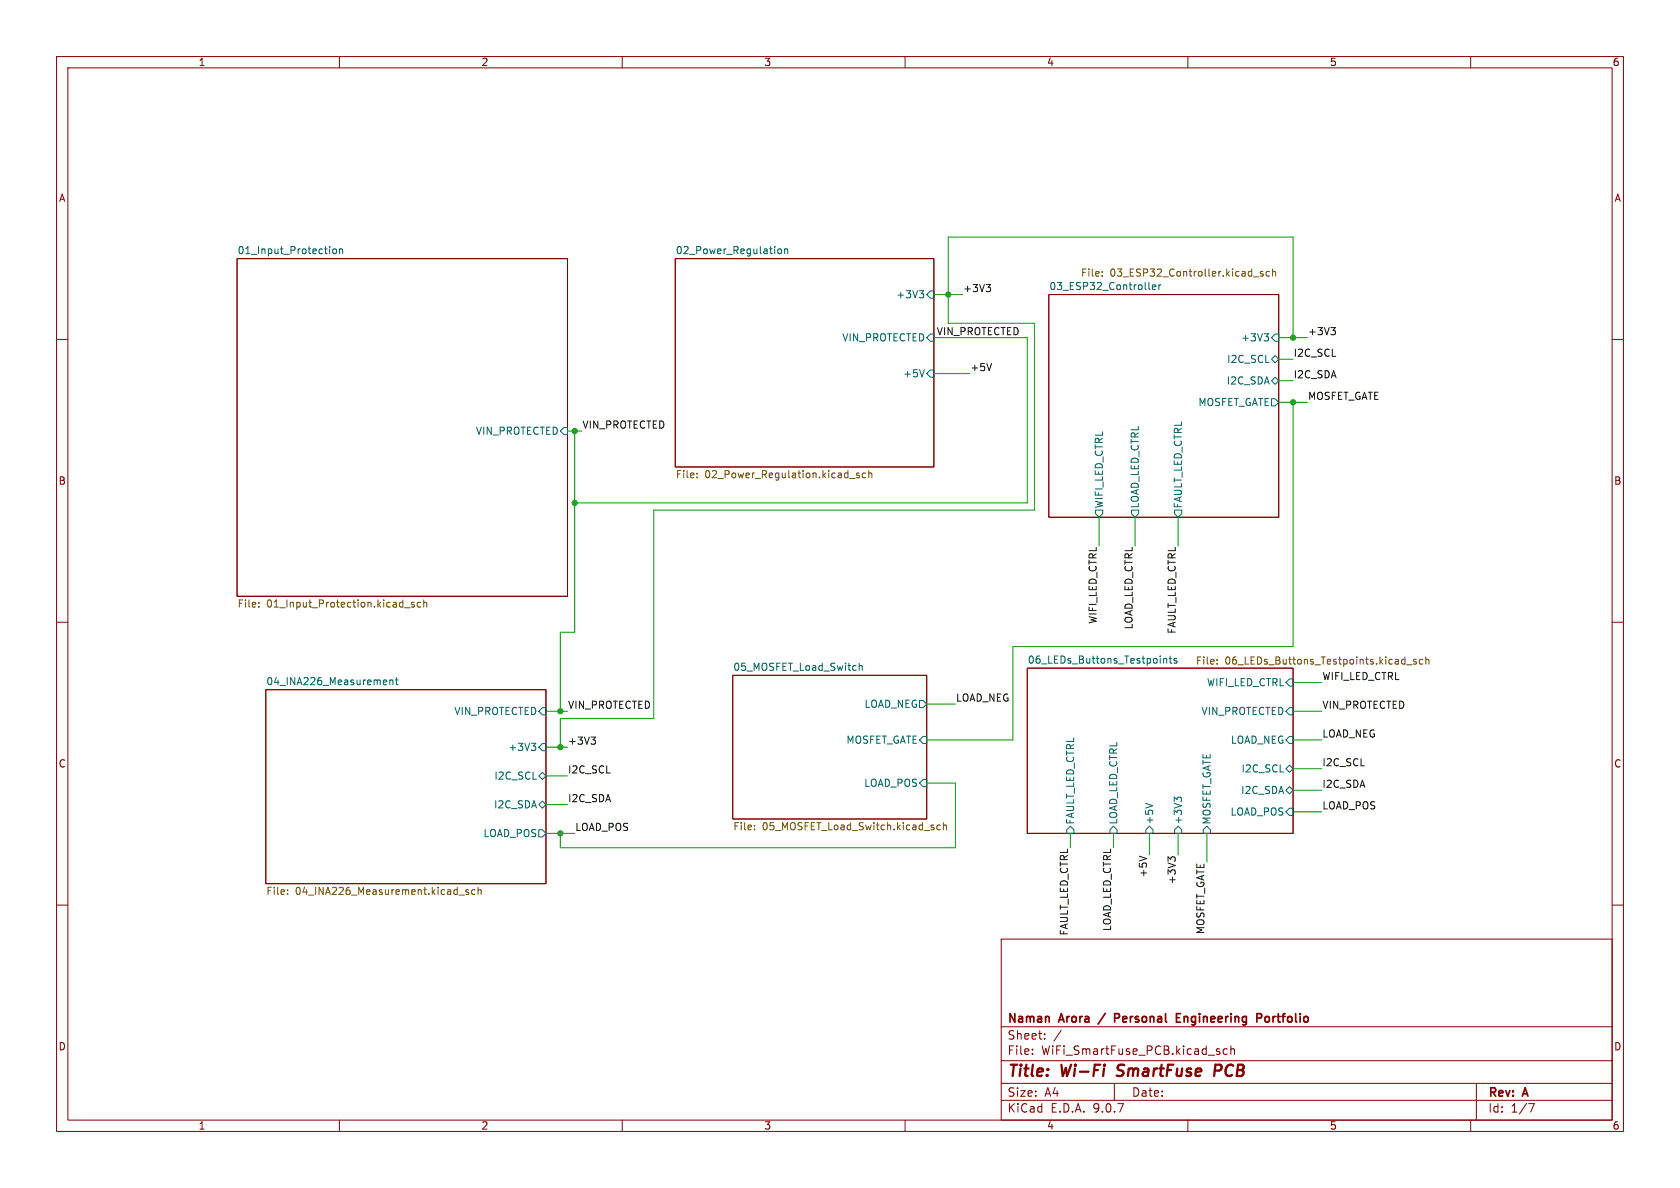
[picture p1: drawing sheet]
(kicad_sch
 (version 20250114)
 (generator "eeschema")
 (generator_version "9.0")
 (paper "A4")
 (title_block
  (title "Wi-Fi SmartFuse PCB")
  (rev "A")
  (company "Naman Arora / Personal Engineering Portfolio"))
 (lib_symbols)
 (junction
  (at 228.6 59.69)
  (diameter 0)
  (color 0 0 0 0))
 (junction
  (at 101.6 76.2)
  (diameter 0)
  (color 0 0 0 0))
 (junction
  (at 101.6 88.9)
  (diameter 0)
  (color 0 0 0 0))
 (junction
  (at 167.64 52.07)
  (diameter 0)
  (color 0 0 0 0))
 (junction
  (at 99.06 132.08)
  (diameter 0)
  (color 0 0 0 0))
 (junction
  (at 99.06 125.73)
  (diameter 0)
  (color 0 0 0 0))
 (junction
  (at 99.06 147.32)
  (diameter 0)
  (color 0 0 0 0))
 (junction
  (at 228.6 71.12)
  (diameter 0)
  (color 0 0 0 0))
 (wire
  (pts (xy 200.66 91.44) (xy 200.66 96.52))
  (stroke (width 0) (type default)))
 (wire
  (pts (xy 194.31 91.44) (xy 194.31 96.52))
  (stroke (width 0) (type default)))
 (wire
  (pts (xy 181.61 88.9) (xy 181.61 59.69))
  (stroke (width 0) (type default)))
 (wire
  (pts (xy 196.85 147.32) (xy 196.85 149.86))
  (stroke (width 0) (type default)))
 (wire
  (pts (xy 96.52 125.73) (xy 99.06 125.73))
  (stroke (width 0) (type default)))
 (wire
  (pts (xy 167.64 57.15) (xy 167.64 52.07))
  (stroke (width 0) (type default)))
 (wire
  (pts (xy 167.64 52.07) (xy 170.18 52.07))
  (stroke (width 0) (type default)))
 (wire
  (pts (xy 96.52 137.16) (xy 100.33 137.16))
  (stroke (width 0) (type default)))
 (wire
  (pts (xy 96.52 147.32) (xy 99.06 147.32))
  (stroke (width 0) (type default)))
 (wire
  (pts (xy 163.83 124.46) (xy 168.91 124.46))
  (stroke (width 0) (type default)))
 (wire
  (pts (xy 179.07 114.3) (xy 228.6 114.3))
  (stroke (width 0) (type default)))
 (wire
  (pts (xy 101.6 76.2) (xy 102.87 76.2))
  (stroke (width 0) (type default)))
 (wire
  (pts (xy 115.57 127) (xy 115.57 90.17))
  (stroke (width 0) (type default)))
 (wire
  (pts (xy 163.83 130.81) (xy 179.07 130.81))
  (stroke (width 0) (type default)))
 (wire
  (pts (xy 182.88 57.15) (xy 167.64 57.15))
  (stroke (width 0) (type default)))
 (wire
  (pts (xy 99.06 149.86) (xy 168.91 149.86))
  (stroke (width 0) (type default)))
 (wire
  (pts (xy 165.1 66.04) (xy 171.45 66.04))
  (stroke (width 0) (type default)))
 (wire
  (pts (xy 165.1 59.69) (xy 181.61 59.69))
  (stroke (width 0) (type default)))
 (wire
  (pts (xy 228.6 135.89) (xy 233.68 135.89))
  (stroke (width 0) (type default)))
 (wire
  (pts (xy 228.6 71.12) (xy 231.14 71.12))
  (stroke (width 0) (type default)))
 (wire
  (pts (xy 165.1 52.07) (xy 167.64 52.07))
  (stroke (width 0) (type default)))
 (wire
  (pts (xy 96.52 132.08) (xy 99.06 132.08))
  (stroke (width 0) (type default)))
 (wire
  (pts (xy 228.6 120.65) (xy 233.68 120.65))
  (stroke (width 0) (type default)))
 (wire
  (pts (xy 99.06 147.32) (xy 101.6 147.32))
  (stroke (width 0) (type default)))
 (wire
  (pts (xy 100.33 76.2) (xy 101.6 76.2))
  (stroke (width 0) (type default)))
 (wire
  (pts (xy 226.06 71.12) (xy 228.6 71.12))
  (stroke (width 0) (type default)))
 (wire
  (pts (xy 189.23 147.32) (xy 189.23 149.86))
  (stroke (width 0) (type default)))
 (wire
  (pts (xy 99.06 132.08) (xy 100.33 132.08))
  (stroke (width 0) (type default)))
 (wire
  (pts (xy 167.64 41.91) (xy 228.6 41.91))
  (stroke (width 0) (type default)))
 (wire
  (pts (xy 99.06 147.32) (xy 99.06 149.86))
  (stroke (width 0) (type default)))
 (wire
  (pts (xy 99.06 132.08) (xy 99.06 127))
  (stroke (width 0) (type default)))
 (wire
  (pts (xy 226.06 67.31) (xy 228.6 67.31))
  (stroke (width 0) (type default)))
 (wire
  (pts (xy 96.52 142.24) (xy 100.33 142.24))
  (stroke (width 0) (type default)))
 (wire
  (pts (xy 179.07 130.81) (xy 179.07 114.3))
  (stroke (width 0) (type default)))
 (wire
  (pts (xy 101.6 88.9) (xy 181.61 88.9))
  (stroke (width 0) (type default)))
 (wire
  (pts (xy 101.6 111.76) (xy 101.6 88.9))
  (stroke (width 0) (type default)))
 (wire
  (pts (xy 99.06 125.73) (xy 99.06 111.76))
  (stroke (width 0) (type default)))
 (wire
  (pts (xy 208.28 91.44) (xy 208.28 96.52))
  (stroke (width 0) (type default)))
 (wire
  (pts (xy 99.06 125.73) (xy 100.33 125.73))
  (stroke (width 0) (type default)))
 (wire
  (pts (xy 226.06 59.69) (xy 228.6 59.69))
  (stroke (width 0) (type default)))
 (wire
  (pts (xy 99.06 127) (xy 115.57 127))
  (stroke (width 0) (type default)))
 (wire
  (pts (xy 101.6 88.9) (xy 101.6 76.2))
  (stroke (width 0) (type default)))
 (wire
  (pts (xy 208.28 147.32) (xy 208.28 151.13))
  (stroke (width 0) (type default)))
 (wire
  (pts (xy 99.06 111.76) (xy 101.6 111.76))
  (stroke (width 0) (type default)))
 (wire
  (pts (xy 115.57 90.17) (xy 182.88 90.17))
  (stroke (width 0) (type default)))
 (wire
  (pts (xy 228.6 143.51) (xy 233.68 143.51))
  (stroke (width 0) (type default)))
 (wire
  (pts (xy 182.88 90.17) (xy 182.88 57.15))
  (stroke (width 0) (type default)))
 (wire
  (pts (xy 228.6 114.3) (xy 228.6 71.12))
  (stroke (width 0) (type default)))
 (wire
  (pts (xy 228.6 139.7) (xy 233.68 139.7))
  (stroke (width 0) (type default)))
 (wire
  (pts (xy 228.6 41.91) (xy 228.6 59.69))
  (stroke (width 0) (type default)))
 (wire
  (pts (xy 228.6 130.81) (xy 233.68 130.81))
  (stroke (width 0) (type default)))
 (wire
  (pts (xy 203.2 147.32) (xy 203.2 151.13))
  (stroke (width 0) (type default)))
 (wire
  (pts (xy 213.36 147.32) (xy 213.36 152.4))
  (stroke (width 0) (type default)))
 (wire
  (pts (xy 226.06 63.5) (xy 228.6 63.5))
  (stroke (width 0) (type default)))
 (wire
  (pts (xy 167.64 52.07) (xy 167.64 41.91))
  (stroke (width 0) (type default)))
 (wire
  (pts (xy 168.91 149.86) (xy 168.91 138.43))
  (stroke (width 0) (type default)))
 (wire
  (pts (xy 168.91 138.43) (xy 163.83 138.43))
  (stroke (width 0) (type default)))
 (wire
  (pts (xy 228.6 125.73) (xy 233.68 125.73))
  (stroke (width 0) (type default)))
 (wire
  (pts (xy 228.6 59.69) (xy 231.14 59.69))
  (stroke (width 0) (type default)))
 (label "I2C_SCL"
  (at 233.68 135.89 0)
  (effects (font (size 1.27 1.27)) (justify left bottom)))
 (label "+3V3"
  (at 170.18 52.07 0)
  (effects (font (size 1.27 1.27)) (justify left bottom)))
 (label "I2C_SCL"
  (at 100.33 137.16 0)
  (effects (font (size 1.27 1.27)) (justify left bottom)))
 (label "+5V"
  (at 203.2 151.13 270)
  (effects (font (size 1.27 1.27)) (justify right bottom)))
 (label "LOAD_LED_CTRL"
  (at 196.85 149.86 270)
  (effects (font (size 1.27 1.27)) (justify right bottom)))
 (label "MOSFET_GATE"
  (at 231.14 71.12 0)
  (effects (font (size 1.27 1.27)) (justify left bottom)))
 (label "WIFI_LED_CTRL"
  (at 233.68 120.65 0)
  (effects (font (size 1.27 1.27)) (justify left bottom)))
 (label "LOAD_NEG"
  (at 168.91 124.46 0)
  (effects (font (size 1.27 1.27)) (justify left bottom)))
 (label "VIN_PROTECTED"
  (at 180.34 59.69 180)
  (effects (font (size 1.27 1.27)) (justify right bottom)))
 (label "I2C_SDA"
  (at 233.68 139.7 0)
  (effects (font (size 1.27 1.27)) (justify left bottom)))
 (label "+3V3"
  (at 231.14 59.69 0)
  (effects (font (size 1.27 1.27)) (justify left bottom)))
 (label "LOAD_LED_CTRL"
  (at 200.66 96.52 270)
  (effects (font (size 1.27 1.27)) (justify right bottom)))
 (label "I2C_SDA"
  (at 100.33 142.24 0)
  (effects (font (size 1.27 1.27)) (justify left bottom)))
 (label "MOSFET_GATE"
  (at 213.36 152.4 270)
  (effects (font (size 1.27 1.27)) (justify right bottom)))
 (label "+3V3"
  (at 208.28 151.13 270)
  (effects (font (size 1.27 1.27)) (justify right bottom)))
 (label "I2C_SDA"
  (at 228.6 67.31 0)
  (effects (font (size 1.27 1.27)) (justify left bottom)))
 (label "+5V"
  (at 171.45 66.04 0)
  (effects (font (size 1.27 1.27)) (justify left bottom)))
 (label "VIN_PROTECTED"
  (at 100.33 125.73 0)
  (effects (font (size 1.27 1.27)) (justify left bottom)))
 (label "LOAD_NEG"
  (at 233.68 130.81 0)
  (effects (font (size 1.27 1.27)) (justify left bottom)))
 (label "LOAD_POS"
  (at 101.6 147.32 0)
  (effects (font (size 1.27 1.27)) (justify left bottom)))
 (label "VIN_PROTECTED"
  (at 233.68 125.73 0)
  (effects (font (size 1.27 1.27)) (justify left bottom)))
 (label "VIN_PROTECTED"
  (at 102.87 76.2 0)
  (effects (font (size 1.27 1.27)) (justify left bottom)))
 (label "+3V3"
  (at 100.33 132.08 0)
  (effects (font (size 1.27 1.27)) (justify left bottom)))
 (label "FAULT_LED_CTRL"
  (at 208.28 96.52 270)
  (effects (font (size 1.27 1.27)) (justify right bottom)))
 (label "WIFI_LED_CTRL"
  (at 194.31 96.52 270)
  (effects (font (size 1.27 1.27)) (justify right bottom)))
 (label "FAULT_LED_CTRL"
  (at 189.23 149.86 270)
  (effects (font (size 1.27 1.27)) (justify right bottom)))
 (label "LOAD_POS"
  (at 233.68 143.51 0)
  (effects (font (size 1.27 1.27)) (justify left bottom)))
 (label "I2C_SCL"
  (at 228.6 63.5 0)
  (effects (font (size 1.27 1.27)) (justify left bottom)))
 (sheet
  (at 181.61 118.11)
  (size 46.99 29.21)
  (exclude_from_sim no)
  (in_bom yes)
  (on_board yes)
  (dnp no)
  (stroke (width 0.1524) (type solid))
  (fill (color 0 0 0 0.0000))
  (property "Sheetname" "06_LEDs_Buttons_Testpoints" (at 181.61 117.3984 0) (effects (font (size 1.27 1.27)) (justify left bottom)))
  (property "Sheetfile" "06_LEDs_Buttons_Testpoints.kicad_sch" (at 211.328 116.078 0) (effects (font (size 1.27 1.27)) (justify left top)))
  (pin "WIFI_LED_CTRL" input (at 228.6 120.65 0) (effects (font (size 1.27 1.27)) (justify right)))
  (pin "VIN_PROTECTED" input (at 228.6 125.73 0) (effects (font (size 1.27 1.27)) (justify right)))
  (pin "LOAD_NEG" input (at 228.6 130.81 0) (effects (font (size 1.27 1.27)) (justify right)))
  (pin "I2C_SCL" bidirectional (at 228.6 135.89 0) (effects (font (size 1.27 1.27)) (justify right)))
  (pin "I2C_SDA" bidirectional (at 228.6 139.7 0) (effects (font (size 1.27 1.27)) (justify right)))
  (pin "LOAD_POS" input (at 228.6 143.51 0) (effects (font (size 1.27 1.27)) (justify right)))
  (pin "MOSFET_GATE" input (at 213.36 147.32 270) (effects (font (size 1.27 1.27)) (justify left)))
  (pin "+3V3" input (at 208.28 147.32 270) (effects (font (size 1.27 1.27)) (justify left)))
  (pin "+5V" input (at 203.2 147.32 270) (effects (font (size 1.27 1.27)) (justify left)))
  (pin "LOAD_LED_CTRL" input (at 196.85 147.32 270) (effects (font (size 1.27 1.27)) (justify left)))
  (pin "FAULT_LED_CTRL" input (at 189.23 147.32 270) (effects (font (size 1.27 1.27)) (justify left))))
 (sheet
  (at 46.99 121.92)
  (size 49.53 34.29)
  (exclude_from_sim no)
  (in_bom yes)
  (on_board yes)
  (dnp no)
  (fields_autoplaced yes)
  (stroke (width 0.1524) (type solid))
  (fill (color 0 0 0 0.0000))
  (property "Sheetname" "04_INA226_Measurement" (at 46.99 121.2084 0) (effects (font (size 1.27 1.27)) (justify left bottom)))
  (property "Sheetfile" "04_INA226_Measurement.kicad_sch" (at 46.99 156.7946 0) (effects (font (size 1.27 1.27)) (justify left top)))
  (pin "+3V3" input (at 96.52 132.08 0) (effects (font (size 1.27 1.27)) (justify right)))
  (pin "I2C_SCL" bidirectional (at 96.52 137.16 0) (effects (font (size 1.27 1.27)) (justify right)))
  (pin "I2C_SDA" bidirectional (at 96.52 142.24 0) (effects (font (size 1.27 1.27)) (justify right)))
  (pin "VIN_PROTECTED" input (at 96.52 125.73 0) (effects (font (size 1.27 1.27)) (justify right)))
  (pin "LOAD_POS" output (at 96.52 147.32 0) (effects (font (size 1.27 1.27)) (justify right))))
 (sheet
  (at 41.91 45.72)
  (size 58.42 59.69)
  (exclude_from_sim no)
  (in_bom yes)
  (on_board yes)
  (dnp no)
  (fields_autoplaced yes)
  (stroke (width 0.1524) (type solid))
  (fill (color 0 0 0 0.0000))
  (property "Sheetname" "01_Input_Protection" (at 41.91 45.0084 0) (effects (font (size 1.27 1.27)) (justify left bottom)))
  (property "Sheetfile" "01_Input_Protection.kicad_sch" (at 41.91 105.9946 0) (effects (font (size 1.27 1.27)) (justify left top)))
  (pin "VIN_PROTECTED" input (at 100.33 76.2 0) (effects (font (size 1.27 1.27)) (justify right))))
 (sheet
  (at 185.42 52.07)
  (size 40.64 39.37)
  (exclude_from_sim no)
  (in_bom yes)
  (on_board yes)
  (dnp no)
  (stroke (width 0.1524) (type solid))
  (fill (color 0 0 0 0.0000))
  (property "Sheetname" "03_ESP32_Controller" (at 185.42 51.3584 0) (effects (font (size 1.27 1.27)) (justify left bottom)))
  (property "Sheetfile" "03_ESP32_Controller.kicad_sch" (at 191.008 47.498 0) (effects (font (size 1.27 1.27)) (justify left top)))
  (pin "+3V3" input (at 226.06 59.69 0) (effects (font (size 1.27 1.27)) (justify right)))
  (pin "I2C_SCL" bidirectional (at 226.06 63.5 0) (effects (font (size 1.27 1.27)) (justify right)))
  (pin "I2C_SDA" bidirectional (at 226.06 67.31 0) (effects (font (size 1.27 1.27)) (justify right)))
  (pin "MOSFET_GATE" output (at 226.06 71.12 0) (effects (font (size 1.27 1.27)) (justify right)))
  (pin "WIFI_LED_CTRL" output (at 194.31 91.44 270) (effects (font (size 1.27 1.27)) (justify left)))
  (pin "LOAD_LED_CTRL" output (at 200.66 91.44 270) (effects (font (size 1.27 1.27)) (justify left)))
  (pin "FAULT_LED_CTRL" output (at 208.28 91.44 270) (effects (font (size 1.27 1.27)) (justify left))))
 (sheet
  (at 129.54 119.38)
  (size 34.29 25.4)
  (exclude_from_sim no)
  (in_bom yes)
  (on_board yes)
  (dnp no)
  (fields_autoplaced yes)
  (stroke (width 0.1524) (type solid))
  (fill (color 0 0 0 0.0000))
  (property "Sheetname" "05_MOSFET_Load_Switch" (at 129.54 118.6684 0) (effects (font (size 1.27 1.27)) (justify left bottom)))
  (property "Sheetfile" "05_MOSFET_Load_Switch.kicad_sch" (at 129.54 145.3646 0) (effects (font (size 1.27 1.27)) (justify left top)))
  (pin "LOAD_NEG" output (at 163.83 124.46 0) (effects (font (size 1.27 1.27)) (justify right)))
  (pin "LOAD_POS" input (at 163.83 138.43 0) (effects (font (size 1.27 1.27)) (justify right)))
  (pin "MOSFET_GATE" input (at 163.83 130.81 0) (effects (font (size 1.27 1.27)) (justify right))))
 (sheet
  (at 119.38 45.72)
  (size 45.72 36.83)
  (exclude_from_sim no)
  (in_bom yes)
  (on_board yes)
  (dnp no)
  (fields_autoplaced yes)
  (stroke (width 0.1524) (type solid))
  (fill (color 0 0 0 0.0000))
  (property "Sheetname" "02_Power_Regulation" (at 119.38 45.0084 0) (effects (font (size 1.27 1.27)) (justify left bottom)))
  (property "Sheetfile" "02_Power_Regulation.kicad_sch" (at 119.38 83.1346 0) (effects (font (size 1.27 1.27)) (justify left top)))
  (pin "+5V" input (at 165.1 66.04 0) (effects (font (size 1.27 1.27)) (justify right)))
  (pin "VIN_PROTECTED" input (at 165.1 59.69 0) (effects (font (size 1.27 1.27)) (justify right)))
  (pin "+3V3" input (at 165.1 52.07 0) (effects (font (size 1.27 1.27)) (justify right))))
 (sheet_instances
  (path ""
   (page "1")))
 (embedded_fonts no))
